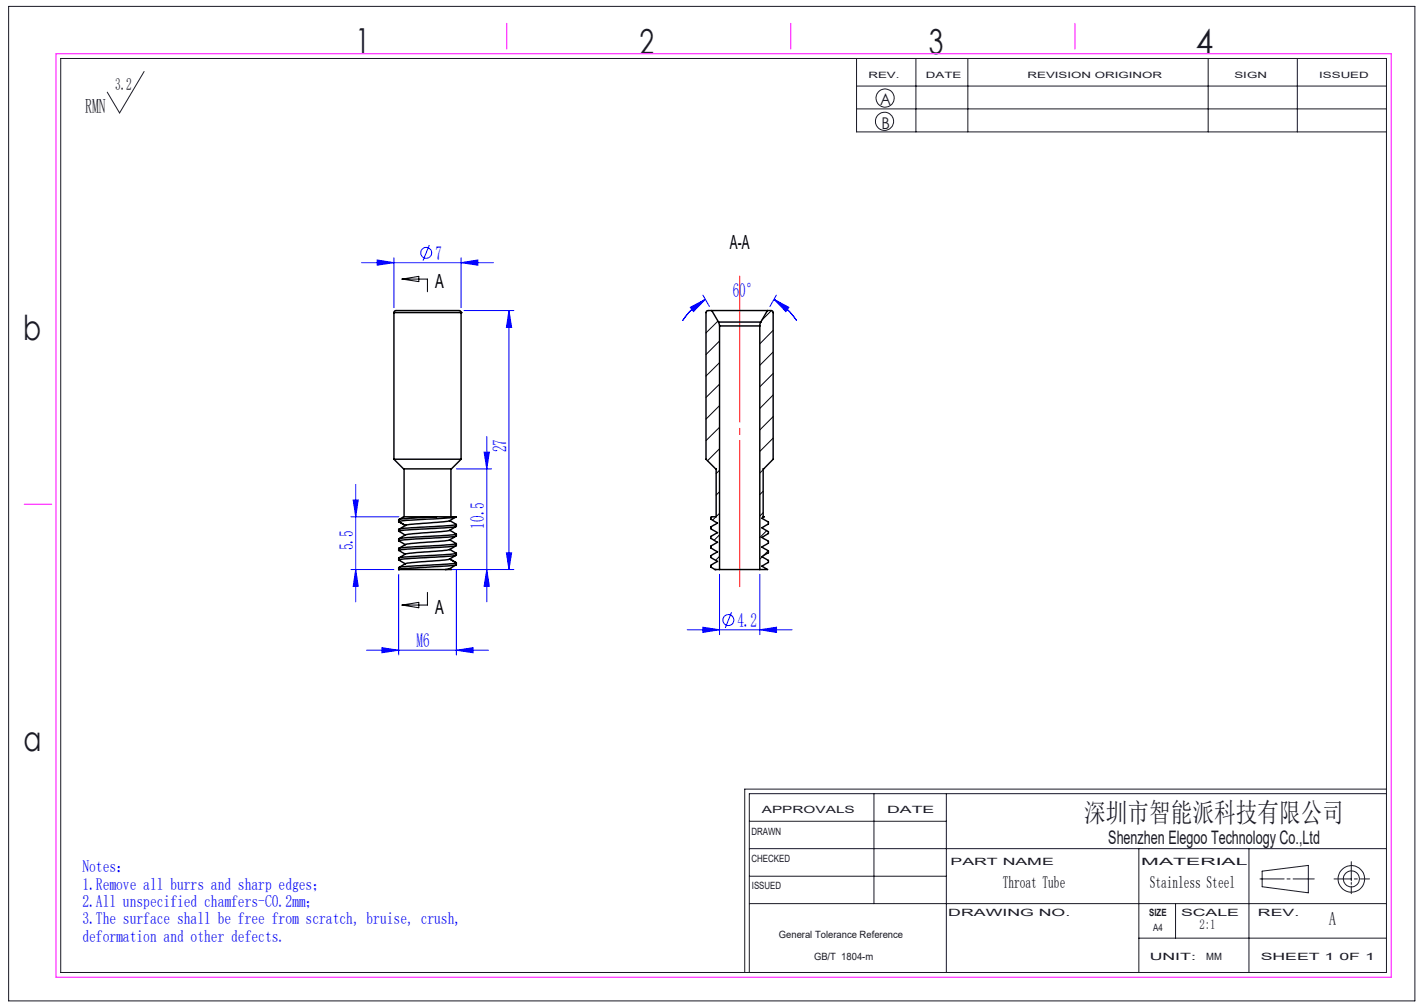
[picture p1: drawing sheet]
<svg xmlns="http://www.w3.org/2000/svg" width="297mm" height="210mm" viewBox="0 0 297 210" stroke-linecap="round" stroke-linejoin="round" font-family="sans-serif">
<g fill="none" stroke="#00f" stroke-width=".21">
<path d="M75.4 54.8h27.5M78.7 54.2l3.5 .6-3.5 .5zM82.2 53.8v10.4M89.5 51.1l-1.3 3.3M96.2 54.8l3.5-.6v1.1zM96.2 53.8v10.4M96.8 64.8h10.4M106.2 64.8v54M106.2 64.8l.5 3.5h-1.1zM144 64.1l3.1-1.7-2.5 2.6zM146.6 61.6l1.4 2.3M147.1 62.4l-.5 .3a13.7 13.7 0 0 0-4.3 4.2"/>
<path d="M161.4 62.4l3.1 1.7-.6 .9zM161.4 62.4a14.2 14.2 0 0 1 4.8 4.5M161.9 61.6l-1.3 2.3M95.2 97.8h7.3M101 94.3h1.1l-.6 3.5zM101.5 91v34.5M73.2 118.8h9M73.2 107.8h10M73.7 104.3h1l-.5 3.5zM74.2 101v24.5M74.2 118.8l.5 3.5h-1zM83.1 119.8v16.8"/>
<path d="M93.9 118.8h13.3M95.2 118.8v17.8M101.5 118.8l.6 3.5h-1.1zM105.6 115.3h1.1l-.5 3.5zM150.1 119.8v12.6M158.5 119.8v12.6M76.4 135.6h25.5M79.7 135.1l3.4 .5-3.4 .5zM95.2 135.6l3.5-.5v1zM143.3 131.3h21.9M146.6 130.8l3.5 .5-3.5 .6zM152.6 127.7l-1.3 3.2"/>
<path d="M158.5 131.3l3.5-.5v1.1z"/>
<circle cx="88.9" cy="52.7" r="1.13"/>
<circle cx="151.9" cy="129.3" r="1.15"/>
</g>
<g fill="none" stroke="#191924" stroke-width=".21">
<path d="M1.8 1.3h293.3v207.4h-293.3zM12.7 12.2h276.5v190.6h-276.5zM30.1 14.9l-5.2 8.7-2.5-4.4M178.6 12.2v15.3h110.6M178.6 17.9h110.6M191 12.2v15.3M201.9 12.2v15.3M252 12.2v15.3M270.6 12.2v15.3M178.6 22.7h110.6M156.3 177h132.9M156.3 171.3h41.1"/>
<path d="M182.3 165.5v22.9M197.4 165.5v37.3M237.5 177v25.8M260.5 177v25.8M281.8 179.7v4M289.2 165.5h-132.9v37.3M289.2 164.6h-133.9v38.2M156.3 188.4h132.9M156.3 182.7h41.1M237.5 195.6h51.7M245.2 188.4v7.2M262.8 183.3h5"/>
<path d="M263.2 181.7l9.7-1.2v5.7l-9.7-1.3zM268.4 183.3h.7M269.7 183.3h4.4M278.2 183.3h3.6M281.8 184v.4M281.8 184.8v1.6M282.5 183.3h.6M283.7 183.3h1.9"/>
<circle cx="184.5" cy="25.3" r="1.9"/>
<circle cx="184.6" cy="20.4" r="1.89"/>
<circle cx="281.9" cy="183.3" r="1.68"/>
<circle cx="281.9" cy="183.3" r="2.77"/>
</g>
<path d="M83.9 58.2h5.2v2.6M83.9 58.2l3.4-.6v1.1zM83.9 126.2l3.4-.6v1.1zM89.1 123.5v2.7h-5.2" fill="none" stroke="#000" stroke-width=".21"/>
<path d="M154.3 123v-66.1" fill="none" stroke="#f00" stroke-width=".21" stroke-dasharray="30.5 1.3 1.3 1.3" stroke-dashoffset="-.7"/>
<path d="M11.7 11.2h278.5v192.6h-278.5zM105.7 4.9v5.3M164.9 4.9v5.3M224.2 4.9v5.3M5 105.2h5.8" fill="none" stroke="#f0f" stroke-width=".21"/>
<g fill="#00f">
<path d="M78.7 54.2l3.5 .6-3.5 .5zM96.2 54.8l3.5-.6v1.1zM79.7 135.1l3.4 .5-3.4 .5zM95.2 135.6l3.5-.5v1zM146.6 130.8l3.5 .5-3.5 .6zM158.5 131.3l3.5-.5v1.1zM161.4 62.4l3.1 1.7-.6 .9zM144 64.1l3.1-1.7-2.5 2.6z"/>
<path d="M74.2 118.8l.5 3.5h-1zM73.7 104.3h1l-.5 3.5z"/>
<path d="M101.5 118.8l.6 3.5h-1.1zM101 94.3h1.1l-.6 3.5z"/>
<path d="M106.2 64.8l.5 3.5h-1.1zM105.6 115.3h1.1l-.5 3.5z"/>
</g>
<g fill="none" stroke="#000" stroke-width=".3">
<path d="M82.2 65.2v-.3l.3-.1h9.1a15.3 15.3 0 0 1 4.5 .1l.1 .3M82.2 65.2h14M82.2 65.2v30.6M96.2 65.2h.1M96.2 65.2v30.6M148.4 64.8h-.9l-.3 .4v30.6l2.2 2v10h-1l-.1 .1v.4l1.3 .8-1.3 .8v.4l1.3 .8-1.3 .8v.4l1.3 .8-1.3 .8v.4l1.3 .8-1.3 .8v.4l1.3 .8-1.3 .8v.4a1.95 1.95 0 0 0 1.8 .5M148.4 64.8h11.7M148.4 64.8l1.5 2.4M149.9 67.2l.2 .8M149.9 67.2h8.8M150.1 68h8.4M150.1 68v50.8"/>
<path d="M158.5 68v50.8M158.7 67.2l-.2 .8M160.1 64.8h.9l.3 .3v30.7l-2.1 2v10h.2l-.5 .3 1.4 .8v.4l-1.4 .8 1.4 .8v.4l-1.4 .8 1.4 .8v.4l-1.4 .8 1.4 .8v.4l-1.4 .8 1.4 .8v.4l-1.4 .8 1.2 .7h-1.6M160.1 64.8l-1.4 2.4M82.2 95.8h14M82.2 95.8l2 2h10l2-2M84.3 97.8v10M94.1 97.8v10M83.1 114.4l.1 .4 1.3 .8M83.1 108.8l1.4 .8M83.1 116.4l1.2-.2 8.2-.5 2.7-.3v.4l-1.2 .2-9.6 .5-1.3 .3 1.4 .8M83.1 108.8h.1"/>
<path d="M83.1 118.8h9.8M83.1 118.8h.1M83.1 108.4v.4M83.1 112.4v.4M83.1 116.4v.4M83.1 118.4v.4M84.7 109.5l-1.3 .8M91.1 107.8h-5.2a3.3 3.3 0 0 0-2.7 .6M91.1 107.8l-5.7 .3-2.3 .3M91.1 107.8h4.1M93.7 118.6l-.8 .2M93.8 110.6l1.3 .8 .1 .4"/>
<path d="M93.8 112.6l1.3 .7M93.8 114.6l1.3 .7M93.8 108.6l1.4 .8-2.8 .3-8.1 .5-1.2 .2v.4M93.8 118.6l.3 .2h-1.2M95.1 117.3l.1 .1M95.1 117.3l-1.3-.7 1.4 .8M95.1 111.3l-.6 .2-9.5 .6-1.9 .3M95.1 115.8l-1.6 .9-8.5 .7-1.8 .9M95.1 113.8a5.1 5.1 0 0 1-3.6 1.1l-4.4 .3a5.7 5.7 0 0 0-3.9 1.2M95.1 111.8a5.1 5.1 0 0 1-3.7 1.1l-3.7 .3a7.2 7.2 0 0 0-4.5 1.2M95.1 109.8a5.3 5.3 0 0 1-3.8 1.1l-3.7 .3a6.7 6.7 0 0 0-4.4 1.2M95.1 107.8a5.6 5.6 0 0 1-3.9 1.1l-5.6 .5-1 .2-1.5-.8"/>
<path d="M95.1 113.3l-1.2 .3-8.9 .5-1.9 .3M95.1 117.8l-1.4 .8M95.2 111.8l-1.9 .2-8.9 .6-1.3 .2 1.4 .8M95.2 109.8l-1.2 .2-8.1 .4-2.8 .4 1.4 .8M95.2 113.8l-1.9 .2-8.2 .5-1.9 .3M95.2 107.8l-1 .2-9.3 .5-1.8 .3M95.2 117.8l-1.9 .2-8.9 .6-1.3 .2M95.2 117.4l-1.9 .2-8.3 .5-1.8 .3M95.2 109.4v.4M95.2 113.4v.4M95.2 117.4v.4M149.2 118.8h.1"/>
<path d="M150.1 118.8h8.4"/>
</g>
<g fill="none" stroke="#000" stroke-width=".21">
<path d="M149.7 67l-2.5 2.4M150.1 71.1l-2.9 2.8M150.1 75.6l-2.9 2.8M160.9 64.8l-2 1.9M161.3 73.4l-2.8 2.8M161.3 68.9l-2.8 2.8M161.3 77.9l-2.8 2.8M150.1 80.1l-2.9 2.8M150.1 84.6l-2.9 2.8M150.1 89.1l-2.9 2.8M150.1 93.6l-2.5 2.5M150.1 98.1l-.7 .7"/>
<path d="M159.2 98l-.7 .7M161.3 86.9l-2.8 2.8M161.3 91.4l-2.8 2.7M161.3 82.4l-2.8 2.8M149.3 107.8l-.7 .7M150.1 102.5l-.7 .7M150.1 107.1l-.7 .6M150.1 111.5l-1.2 1.2M150.1 116l-.8 .8M159 116.1l-.5 .5M159.2 102.4l-.7 .7M159.2 106.9l-.7 .7"/>
<path d="M159.9 110.7l-1.4 1.4M160.2 114.9l-1 1"/>
</g>
<g font-size="7.2" fill="#191924">
<text x="74.1" y="11">1</text>
<text x="133.4" y="11.2">2</text>
<text x="193.7" y="11.3">3</text>
<text x="249.4" y="11.3">4</text>
<text x="4.8" y="70.9">b</text>
<text x="4.9" y="156.5">a</text>
</g>
<text font-size="5.6" fill="#191924" x="226.2" y="171.5">深圳市智能派科技有限公司</text>
<text font-size="4.2" fill="#191924" x="17.8" y="23.5">RMN</text>
<g font-size="4.1">
<text x="152.2" y="51.8">A-A</text>
<text x="90.8" y="60.1">A</text>
<text x="90.8" y="128.1">A</text>
</g>
<g font-size="4.1" fill="#00f">
<text x="90.8" y="54.2">7</text>
<text x="152.8" y="62">60°</text>
<text x="105.6" y="94.3" transform="rotate(-90 105.6 94.3)">27</text>
<text x="101" y="110.2" transform="rotate(-90 101 110.2)">10.5</text>
<text x="73.6" y="114.8" transform="rotate(-90 73.6 114.8)">5.5</text>
<text x="153.8" y="130.8">4.2</text>
<text x="86.9" y="135">M6</text>
</g>
<g font-size="3.9" fill="#191924">
<text x="231.2" y="176">Shenzhen Elegoo Technology Co.,Ltd</text>
<text x="277.2" y="193">A</text>
</g>
<text font-size="3.5" fill="#191924" x="24" y="18.7">3.2</text>
<g font-size="3.5" fill="#00f">
<text x="17.2" y="181.9">Notes：</text>
<text x="17.2" y="185.5">1.Remove all burrs and sharp edges；</text>
<text x="17.2" y="189.1">2.All unspecified chamfers-C0.2mm；</text>
<text x="17.2" y="192.8">3.The surface shall be free from scratch, bruise, crush,</text>
<text x="17.2" y="196.4">deformation and other defects.</text>
</g>
<g font-size="3.5">
<text x="209.2" y="185.1">Throat Tube</text>
<text x="239.8" y="185.1">Stainless Steel</text>
</g>
<g font-size="3.4" fill="#191924">
<text x="183.6" y="22">A</text>
<text x="183.8" y="27">B</text>
</g>
<text font-size="2.8" fill="#191924" x="250.2" y="193.8">2:1</text>
<g font-size="2.1" fill="#191924">
<text x="158.9" y="169.5">APPROVALS</text>
<text x="185" y="169.5">DATE</text>
<text x="156.7" y="174.2">DRAWN</text>
<text x="156.7" y="179.7">CHECKED</text>
<text x="156.8" y="185.4">ISSUED</text>
<text x="198.2" y="180.4">PART NAME</text>
<text x="238" y="180.4">MATERIAL</text>
<text x="197.8" y="191">DRAWING NO.</text>
<text x="239.7" y="191">SIZE</text>
<text x="246.3" y="191">SCALE</text>
<text x="262.4" y="191">REV.</text>
<text x="162.4" y="195.6">General Tolerance Reference</text>
<text x="240.5" y="194.1">A4</text>
<text x="169.8" y="200.2">GB/T 1804-m</text>
<text x="239.8" y="200.2">UNIT:</text>
<text x="251.6" y="200.2">MM</text>
<text x="262.9" y="200.2">SHEET 1 0F 1</text>
</g>
<g font-size="1.8" fill="#191924">
<text x="181.1" y="16.3">REV.</text>
<text x="193.1" y="16.3">DATE</text>
<text x="214.3" y="16.3">REVISION ORIGINOR</text>
<text x="257.5" y="16.3">SIGN</text>
<text x="275.1" y="16.3">ISSUED</text>
</g>
</svg>
